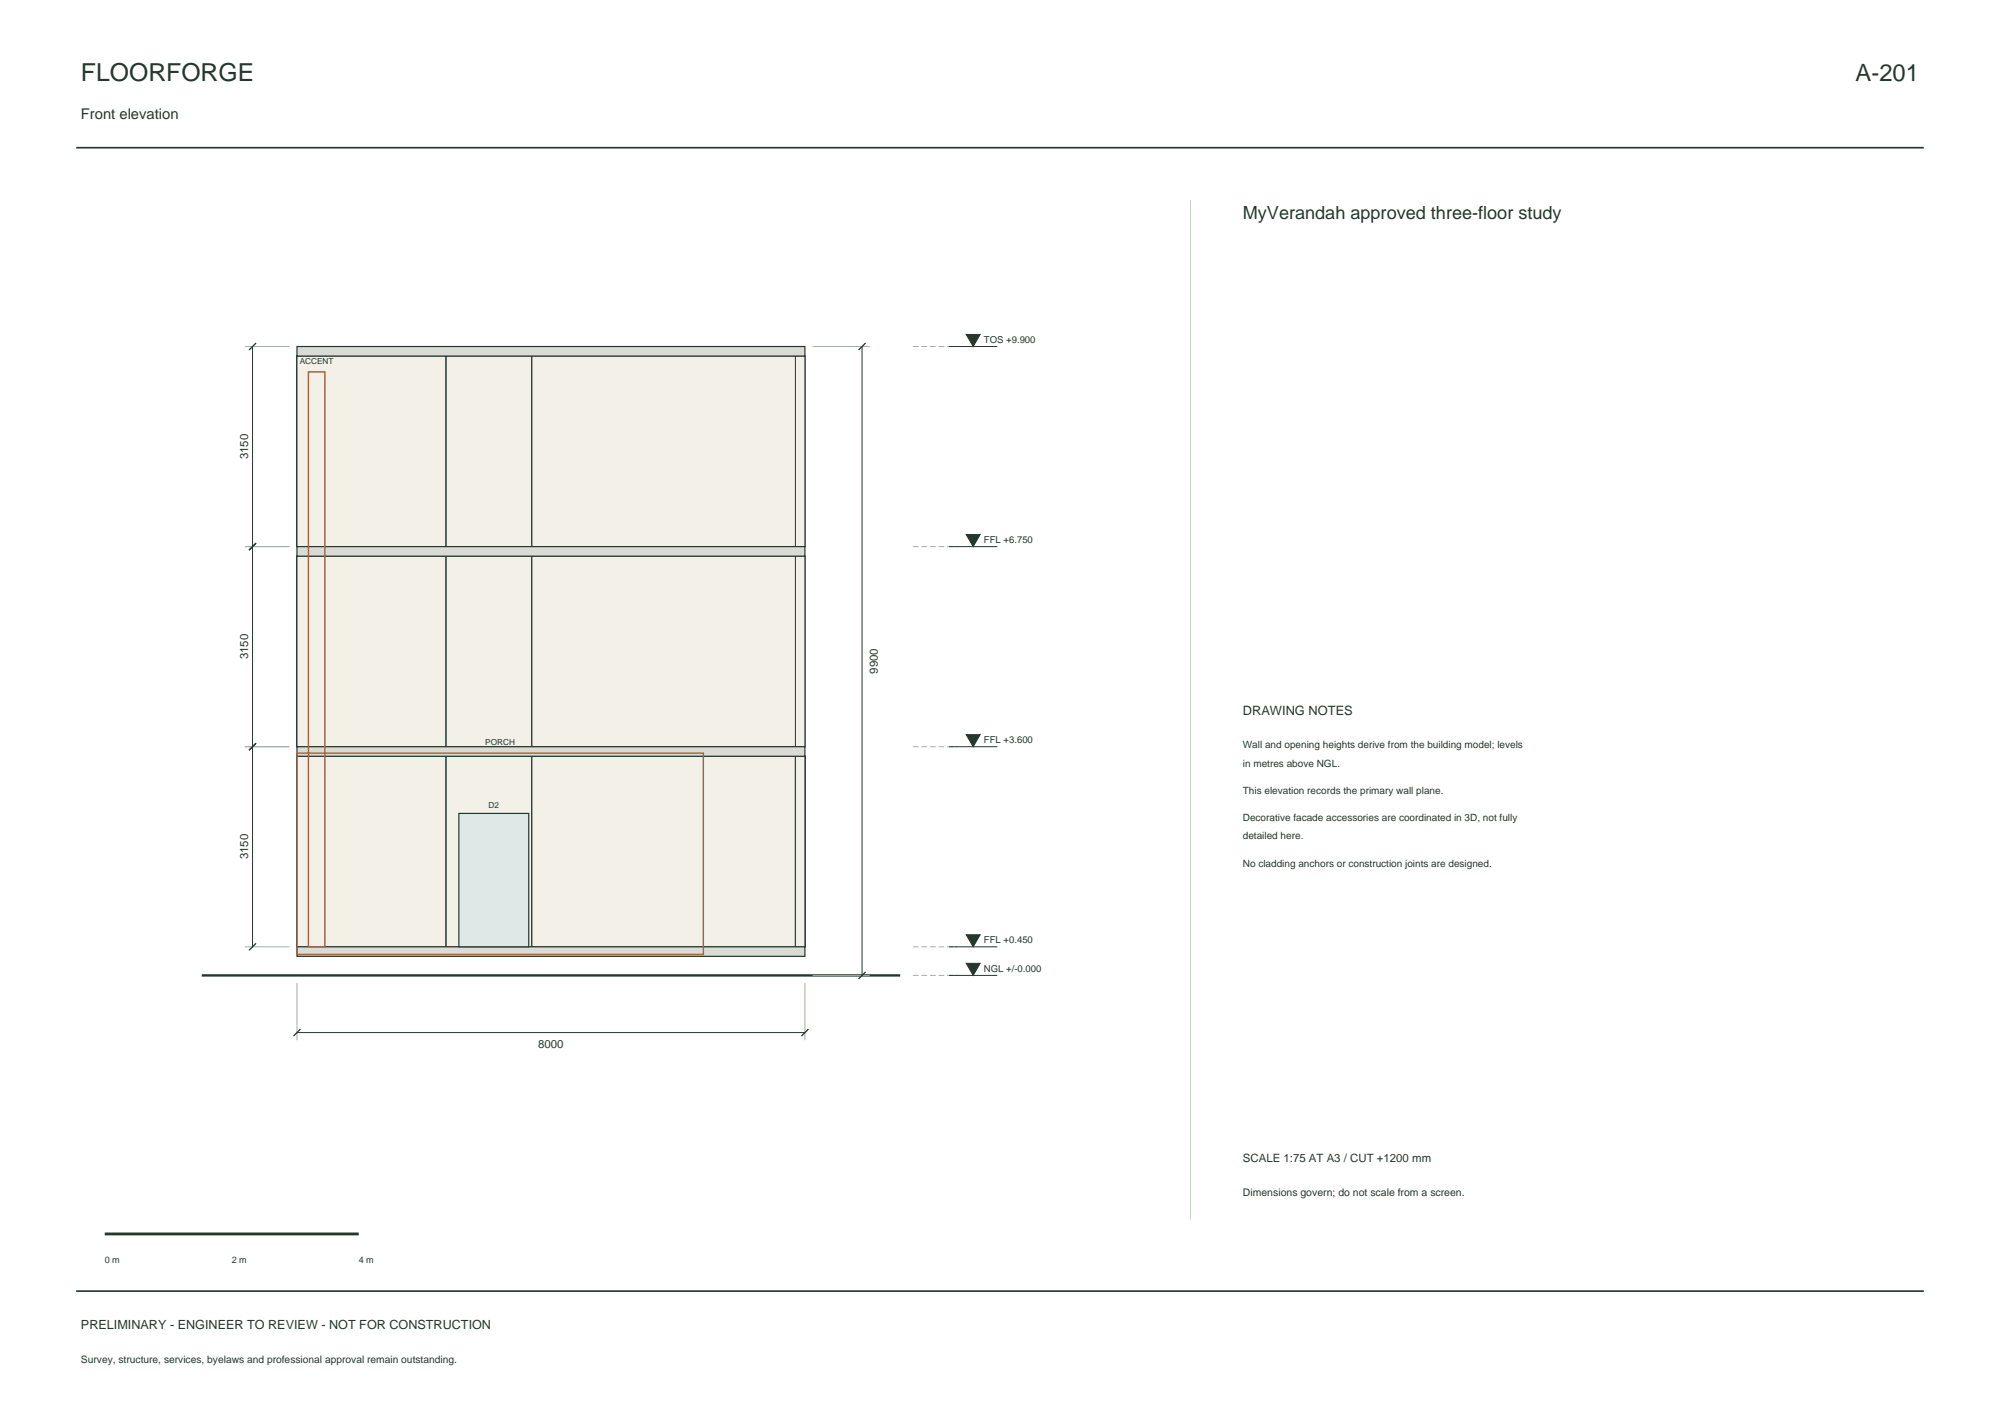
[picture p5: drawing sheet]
<svg xmlns="http://www.w3.org/2000/svg" width="420mm" height="297mm" viewBox="0 0 420 297" stroke-linecap="round" stroke-linejoin="round" font-family="sans-serif">
<path d="M16 31h388M16 271h388" fill="none" stroke="#25372f" stroke-width=".35"/>
<g fill="#f2f0e7" stroke="#25372f" stroke-width=".21">
<path d="M62.4 158.7h2v40h-2z" fill-rule="evenodd"/>
<path d="M62.4 158.7h33.3v40h-33.3z" fill-rule="evenodd"/>
<path d="M62.4 158.7h2v40h-2z" fill-rule="evenodd"/>
<path d="M62.4 158.7h33.3v40h-33.3z" fill-rule="evenodd"/>
<path d="M62.4 158.7h33.3v40h-33.3z" fill-rule="evenodd"/>
<path d="M93.7 158.7h2v40h-2z" fill-rule="evenodd"/>
<path d="M93.7 158.7h20v40h-20z" fill-rule="evenodd"/>
<path d="M93.7 158.7h2v40h-2z" fill-rule="evenodd"/>
<path d="M93.7 158.7h20v40h-20z" fill-rule="evenodd"/>
<path d="M111.7 158.7h2v40h-2z" fill-rule="evenodd"/>
<path d="M111.7 158.7h57.3v40h-57.3z" fill-rule="evenodd"/>
<path d="M111.7 158.7h2v40h-2z" fill-rule="evenodd"/>
<path d="M111.7 158.7h57.3v40h-57.3z" fill-rule="evenodd"/>
<path d="M111.7 158.7h57.3v40h-57.3z" fill-rule="evenodd"/>
<path d="M167 158.7h2v40h-2z" fill-rule="evenodd"/>
<path d="M167 158.7h2v40h-2z" fill-rule="evenodd"/>
<path d="M62.4 116.7h2v40h-2z" fill-rule="evenodd"/>
<path d="M62.4 116.7h33.3v40h-33.3z" fill-rule="evenodd"/>
<path d="M62.4 116.7h2v40h-2z" fill-rule="evenodd"/>
<path d="M62.4 116.7h33.3v40h-33.3z" fill-rule="evenodd"/>
<path d="M62.4 116.7h33.3v40h-33.3z" fill-rule="evenodd"/>
<path d="M93.7 116.7h2v40h-2z" fill-rule="evenodd"/>
<path d="M93.7 116.7h20v40h-20z" fill-rule="evenodd"/>
<path d="M93.7 116.7h2v40h-2z" fill-rule="evenodd"/>
<path d="M93.7 116.7h20v40h-20z" fill-rule="evenodd"/>
<path d="M111.7 116.7h2v40h-2z" fill-rule="evenodd"/>
<path d="M111.7 116.7h2v40h-2z" fill-rule="evenodd"/>
<path d="M111.7 116.7h2v40h-2z" fill-rule="evenodd"/>
<path d="M111.7 116.7h3v40h-3z" fill-rule="evenodd"/>
<path d="M112.7 116.7h56.3v40h-56.3z" fill-rule="evenodd"/>
<path d="M111.7 116.7h57.3v40h-57.3z" fill-rule="evenodd"/>
<path d="M167 116.7h2v40h-2z" fill-rule="evenodd"/>
<path d="M62.4 74.7h2v40h-2z" fill-rule="evenodd"/>
<path d="M62.4 74.7h33.3v40h-33.3z" fill-rule="evenodd"/>
<path d="M62.4 74.7h2v40h-2z" fill-rule="evenodd"/>
<path d="M62.4 74.7h33.3v40h-33.3z" fill-rule="evenodd"/>
<path d="M62.4 74.7h33.3v40h-33.3z" fill-rule="evenodd"/>
<path d="M93.7 74.7h2v40h-2z" fill-rule="evenodd"/>
<path d="M93.7 74.7h20v40h-20z" fill-rule="evenodd"/>
<path d="M93.7 74.7h2v40h-2z" fill-rule="evenodd"/>
<path d="M93.7 74.7h20v40h-20z" fill-rule="evenodd"/>
<path d="M111.7 74.7h2v40h-2z" fill-rule="evenodd"/>
<path d="M111.7 74.7h2v40h-2z" fill-rule="evenodd"/>
<path d="M111.7 74.7h57.3v40h-57.3z" fill-rule="evenodd"/>
<path d="M111.7 74.7h57.3v40h-57.3z" fill-rule="evenodd"/>
<path d="M167 74.7h2v40h-2z" fill-rule="evenodd"/>
</g>
<g fill="#dadbd4" stroke="#25372f" stroke-width=".25">
<path d="M62.4 198.7h106.6v2h-106.6z" fill-rule="evenodd"/>
<path d="M62.4 156.7h106.6v2h-106.6z" fill-rule="evenodd"/>
<path d="M62.4 114.7h106.6v2h-106.6z" fill-rule="evenodd"/>
<path d="M62.4 72.7h106.6v2h-106.6z" fill-rule="evenodd"/>
</g>
<path d="M42.4 204.7h146.6" fill="none" stroke="#25372f" stroke-width=".5"/>
<path d="M96.4 170.7h14.6v28h-14.6z" fill-rule="evenodd" fill="#dfe8e7" stroke="#25372f" stroke-width=".25"/>
<path d="M64.8 78.1h3.4v120.6h-3.4zM62.4 158.1h85.3v42.2h-85.3z" fill="none" stroke="#9e653f" stroke-width=".3"/>
<path d="M51.4 72.7h9.4M170.6 72.7h12M51.4 114.7h9.4M51.4 156.7h9.4M51.4 198.7h9.4M62.4 206.3v12M169 206.3v12M170.6 204.7h12" fill="none" stroke="#a8afa4" stroke-width=".21"/>
<path d="M53 72.7v126M181 72.7v132M199.3 72.7h10.1M199.3 114.7h10.1M199.3 156.7h10.1M199.3 198.7h10.1M62.4 216.7h106.6M199.3 204.7h10.1" fill="none" stroke="#25372f" stroke-width=".21"/>
<path d="M53.8 72l-1.5 1.5M181.8 72l-1.5 1.5M53.8 114l-1.5 1.5M53.8 156l-1.5 1.5M53.8 198l-1.5 1.5M63.1 216l-1.5 1.5M169.8 216l-1.5 1.5M181.8 204l-1.5 1.5" fill="none" stroke="#25372f" stroke-width=".28"/>
<path d="M191.7 72.7h9.3M191.7 114.7h9.3M191.7 156.7h9.3M191.7 198.7h9.3M191.7 204.7h9.3" fill="none" stroke="#a8afa4" stroke-width=".21" stroke-dasharray="1.2 .6" stroke-linecap="butt"/>
<g fill="#25372f" stroke="#25372f" stroke-width=".21">
<path d="M202.9 202.2h2.9l-1.4 2.5z"/>
<path d="M202.9 196.2h2.9l-1.4 2.5z"/>
<path d="M202.9 154.2h2.9l-1.4 2.5z"/>
<path d="M202.9 112.2h2.9l-1.4 2.5z"/>
<path d="M202.9 70.2h2.9l-1.4 2.5z"/>
</g>
<path d="M250 42v214" fill="none" stroke="#c9d0c7" stroke-width=".21"/>
<path d="M22 259h53.3" fill="none" stroke="#25372f" stroke-width=".6"/>
<text font-size="5.2" fill="#25372f" x="17" y="17">FLOORFORGE</text>
<text font-size="5" fill="#25372f" x="389.7" y="17">A-201</text>
<text font-size="3.8" fill="#25372f" x="261" y="46">MyVerandah approved three-floor study</text>
<text font-size="3.1" fill="#25372f" x="17" y="25">Front elevation</text>
<text font-size="2.7" fill="#25372f" x="261" y="150">DRAWING NOTES</text>
<text font-size="2.6" fill="#25372f" x="17" y="279">PRELIMINARY - ENGINEER TO REVIEW - NOT FOR CONSTRUCTION</text>
<g font-size="2.4" fill="#25372f">
<text x="52.1" y="96.4" transform="rotate(-90 52.1 96.4)">3150</text>
<text x="52.1" y="138.4" transform="rotate(-90 52.1 138.4)">3150</text>
<text x="184.4" y="141.4" transform="rotate(-90 184.4 141.4)">9900</text>
<text x="52.1" y="180.4" transform="rotate(-90 52.1 180.4)">3150</text>
<text x="113" y="220.1">8000</text>
<text x="261" y="244">SCALE 1:75 AT A3 / CUT +1200 mm</text>
</g>
<text font-size="2.2" fill="#25372f" x="261" y="251">Dimensions govern; do not scale from a screen.</text>
<g font-size="2.1" fill="#25372f">
<text x="261" y="157">Wall and opening heights derive from the building model; levels</text>
<text x="261" y="160.9">in metres above NGL.</text>
<text x="261" y="166.6">This elevation records the primary wall plane.</text>
<text x="261" y="172.3">Decorative facade accessories are coordinated in 3D, not fully</text>
<text x="261" y="176.2">detailed here.</text>
<text x="261" y="181.9">No cladding anchors or construction joints are designed.</text>
<text x="17" y="286">Survey, structure, services, byelaws and professional approval remain outstanding.</text>
</g>
<g font-size="2" fill="#25372f">
<text x="206.6" y="71.9">TOS +9.900</text>
<text x="206.6" y="113.9">FFL +6.750</text>
<text x="206.6" y="155.9">FFL +3.600</text>
<text x="206.6" y="197.9">FFL +0.450</text>
<text x="206.6" y="203.9">NGL +/-0.000</text>
</g>
<g font-size="1.9" fill="#25372f">
<text x="22" y="265">0 m</text>
<text x="48.7" y="265">2 m</text>
<text x="75.3" y="265">4 m</text>
</g>
<g font-size="1.7" fill="#25372f">
<text x="62.9" y="76.3">ACCENT</text>
<text x="101.9" y="156.3">PORCH</text>
<text x="102.6" y="169.5">D2</text>
</g>
</svg>
